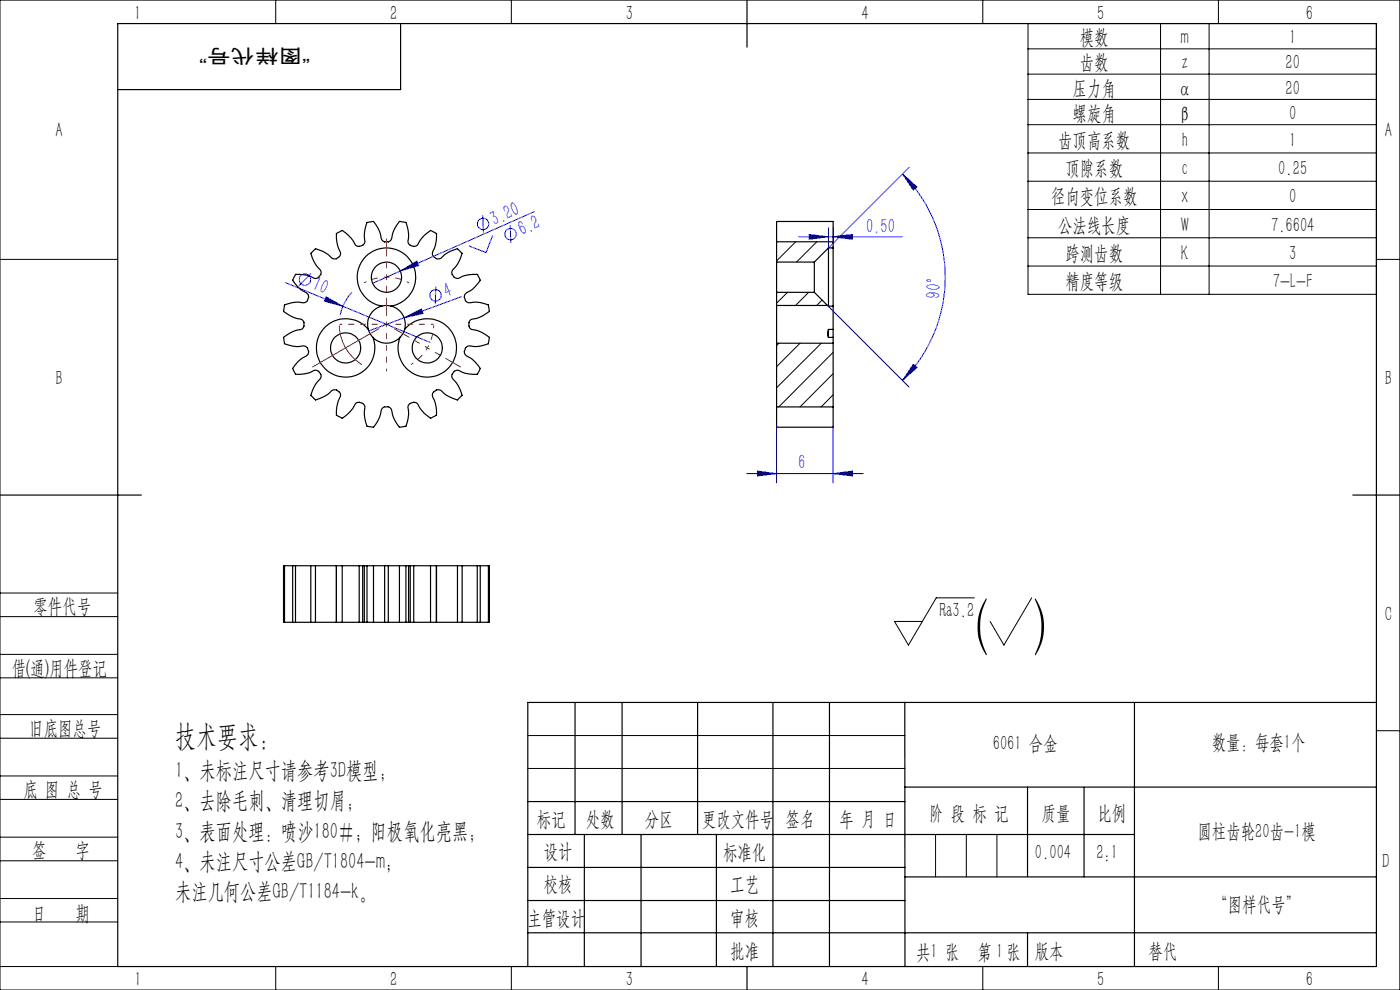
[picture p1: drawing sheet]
<svg xmlns="http://www.w3.org/2000/svg" width="297mm" height="210mm" viewBox="0 0 297 210" stroke-linecap="round" stroke-linejoin="round" font-family="sans-serif">
<g fill="none" stroke="#000" stroke-width=".25">
<path d="M25 5h267v200h-267zM85 5v14h-60M158.5 0v10M66.5 53.1l.5-.3 1.5 .5 1.2 .8 .7 .6a1.25 1.25 0 0 0 1.8-1.3l-.4-.8-.4-1.4v-1.7l.3-.2 1-.4 1.8 1.6 .8 1.3a1.19 1.19 0 0 0 1.4 .3 1.19 1.19 0 0 0 .7-1.2 7.2 7.2 0 0 1 .5-3.7l1.3-.2a7.6 7.6 0 0 1 1.8 3.9 1.24 1.24 0 0 0 1.3 .4 1.24 1.24 0 0 0 .8-1 6.8 6.8 0 0 1 1.6-3.3l1.4 .2a7.5 7.5 0 0 1 .5 4.2 1.22 1.22 0 0 0 1 .8 1.22 1.22 0 0 0 1.2-.6l1.2-1.7 1.3-1 1.3 .6a7.9 7.9 0 0 1-.9 4.2 1.24 1.24 0 0 0 .8 1.1 1.24 1.24 0 0 0 1.3-.3 6.6 6.6 0 0 1 3.2-1.7l1 1a8.1 8.1 0 0 1-2.1 3.7 1.22 1.22 0 0 0 .4 1.2 1.22 1.22 0 0 0 1.3 .2 7.2 7.2 0 0 1 3.6-.7l.7 1.2a7.5 7.5 0 0 1-3.2 2.9 1.23 1.23 0 0 0 .1 1.3 1.23 1.23 0 0 0 1.1 .6 6.5 6.5 0 0 1 3.7 .5l.2 1.3a7.5 7.5 0 0 1-3.9 1.8 1.3 1.3 0 0 0 .3 2.1l.9 .2 1.3 .5 1.4 1v.5l-.2 .8-.8 .3-1.7 .3-1.5-.1a1.21 1.21 0 0 0-1 .9 1.21 1.21 0 0 0 .6 1.3 7 7 0 0 1 2.7 2.6l-.7 1.2a7.2 7.2 0 0 1-4.1-.9 1.24 1.24 0 0 0-1.1 .8 1.24 1.24 0 0 0 .3 1.3 7.4 7.4 0 0 1 1.7 3.2l-1 1a8 8 0 0 1-3.7-2.1 1.23 1.23 0 0 0-1.2 .4 1.23 1.23 0 0 0-.2 1.3 6.3 6.3 0 0 1 .7 3.7l-1.3 .6a8.1 8.1 0 0 1-2.8-3.2l-.7-.2-.5 .2a.98 .98 0 0 0-.7 1.2 7.2 7.2 0 0 1-.5 3.7l-1.4 .2a7.6 7.6 0 0 1-1.7-3.9 1.05 1.05 0 0 0-1.2-.4l-.5 .1-.3 .3-.5 1.8-1.3 2.1-1.4-.3-.5-2.3 .1-1.5a1.17 1.17 0 0 0-1-1.1 1.17 1.17 0 0 0-1.2 .6l-1.3 1.7-1.2 1-1.3-.6a8.3 8.3 0 0 1 .8-4.2 1.24 1.24 0 0 0-.7-1.1 1.24 1.24 0 0 0-1.3 .3 7.4 7.4 0 0 1-3.3 1.7l-1-1a8.1 8.1 0 0 1 2.2-3.7 1.23 1.23 0 0 0-.5-1.2 1.23 1.23 0 0 0-1.3-.2 7.1 7.1 0 0 1-3.6 .7l-.6-1.2a7.5 7.5 0 0 1 3.1-2.9 1.23 1.23 0 0 0 0-1.3 1.23 1.23 0 0 0-1.2-.6 5.4 5.4 0 0 1-3.7-.6l-.1-1.3 2.1-1.2 1.5-.4a1.19 1.19 0 0 0 .7-1.2 1.19 1.19 0 0 0-1-1 7.2 7.2 0 0 1-3.4-1.7l.3-1.3a7.3 7.3 0 0 1 4.2-.5 1.24 1.24 0 0 0 .8-1.1 1.24 1.24 0 0 0-.6-1.1 6.4 6.4 0 0 1-2.7-2.6l.6-1.2a7.4 7.4 0 0 1 4.2 .9 1.15 1.15 0 0 0 1-.8l.2-.4v-.4l-1.2-1.5-1-2.2zM164.7 55.6v6.4M164.7 51.3v-4.3h12v4.3M164.7 55.6h8.1M172.8 55.6v6.4M175.8 52.6v12.3M175.8 52.6h.9M175.8 52.6l-3 3M176.7 52.6v12.3"/>
<path d="M176.7 52.6v-1.3h-12v4.3M78.1 69.9a6.2 6.2 0 0 0-10.3 1.1 6.2 6.2 0 0 0 5.2 9 6.2 6.2 0 0 0 6.1-8.4M78.1 69.9l.4 .8 .6 .9M79.1 71.6a3.9 3.9 0 0 0 5.7 0M81 64.9a4 4 0 0 0-2.9 5M81 64.9a6.2 6.2 0 0 1-4.2-9.5 6.2 6.2 0 0 1 10.4 0 6.2 6.2 0 0 1-4.2 9.5M81 64.9l.7-.1 1.3 .1M83 64.9a4 4 0 0 1 2.8 5M85.8 69.9a6.2 6.2 0 0 1 10.4 1.1 6.2 6.2 0 0 1-5.3 9 6.2 6.2 0 0 1-6.1-8.4M85.8 69.9l-.2 .7-.8 1M164.7 64.8v8M164.7 72.8v13.5h12v-13.5"/>
<path d="M164.7 62v2.8M164.7 62h8.1M164.7 64.8h10.8M164.7 72.8h12M172.8 62l2.7 2.8M175.5 64.8l.3 .1M175.8 69.9l-.2 .7 .2 1M175.8 69.9v1.7M175.8 64.9h.9M175.8 69.9h.9M175.8 71.6h.9M176.7 64.9v5"/>
<path d="M176.7 71.6v1.2M176.7 69.9v1.7M164.7 86.3v4.3h12v-4.3M0 105h30M287 105h10M60.4 132h1.6M60.4 120h1.6M60.4 120h-.3v12h.3M60.4 120v12M62.7 132h3.2M62.7 120h3.2M62.7 120h-.6v12h.6"/>
<path d="M62.7 120v12M65.9 132h1M65.9 120h1M65.9 120v12M66.9 132h4.4M66.9 120h4.4M66.9 120v12M72.6 132h3.6M72.6 120h3.6M72.6 120h-1.2v12h1.2M72.6 120v12M76.2 132h.7"/>
<path d="M76.2 120h.7M76.2 120v12M76.9 132h.4M76.9 120h.4M76.9 120v12M77.3 132h.6M77.3 120h.6M77.3 120v12M77.9 132h1.3M77.9 120h1.3M77.9 120v12M79.2 132h2.4"/>
<path d="M79.2 120h2.4M79.2 120v12M81.6 132h.8M81.6 120h.8M81.6 120v12M82.4 132h2.3M82.4 120h2.3M82.4 120v12M84.7 132h1.4M84.7 120h1.4M84.7 120v12M86.1 132h.6"/>
<path d="M86.1 120h.6M86.1 120v12M86.7 132h.3M86.7 120h.3M86.7 120v12M87 132h.8M87 120h.8M87 120v12M87.8 132h3.5M87.8 120h3.5M87.8 120v12M91.3 120h1.3v12h-1.3"/>
<path d="M91.3 120v12M92.6 120v12M92.6 132h4.4M92.6 120h4.4M97 132h1M97 120h1M97 120v12M98 120v12M98.1 132h3.1M98.1 120h3.1M101.2 120h.7v12h-.7M101.2 120v12"/>
<path d="M102 132h1.6M102 120h1.6M103.6 120h.2v12h-.2M103.6 120v12M122 149v28M132 149v28M148 149v28M164 149v56M176 149v56M191.9 149l.1 56M240.7 149v56M292 149h-180v56"/>
<path d="M112 177h128.7M112 170h80M124 177v28M136 177v28M152 177v28M191.9 167h100.1M218 167v18.9M230 167v19M112 197.9h180M112 184h80M112 191h80M192 186h100"/>
<path d="M218 197.9v7.1M158.5 205v5"/>
<circle cx="82" cy="58.8" r="3.2"/>
<circle cx="73.3" cy="73.8" r="3.2"/>
<circle cx="90.6" cy="73.8" r="3.2"/>
</g>
<g fill="none" stroke="#000" stroke-width=".21">
<path d="M0 0h297v210h-297zM58.5 0v5M108.5 0v5M208.5 0v5M218.1 5h73.9v57.4h-73.9zM218.1 10.4h73.9M218.1 15.7h73.9M246.2 5v57.4M256.5 5v57.4M258.5 0v5M218.1 21.1h73.9M218.1 26.4h73.9"/>
<path d="M218.1 32.4h73.9M218.1 38.4h73.9M0 55h25M168.8 51.3l-4.1 4M173.3 51.3l-4.3 4.3M176.7 52.3l-.2 .3M218.1 44.4h73.9M218.1 50.4h73.9M218.1 56.4h73.9M292 55h5M165.2 72.8l-.5 .5M167.1 62l-2.4 2.3"/>
<path d="M169.7 72.8l-5 5M171.6 62l-2.8 2.8M174.2 72.8l-9.5 9.5M174.4 63.6l-1.2 1.2M176.7 74.7l-11.5 11.6M176.7 79.3l-7 7M176.7 83.7l-2.5 2.6M0 138.8h25M0 125.8h25M0 130.8h25M206.7 126.8h-8.1l-5.9 10-2.9-5h5.9M218.9 126.8l-5.9 10-3-5"/>
<path d="M0 143.8h25M0 156.6h25M0 151.6h25M112 156h80M292 155h5M0 169.6h25M0 164.6h25M0 177.6h25M112 163h80M198.5 177v9M205 177v9M211.5 177v9"/>
<path d="M0 182.6h25M0 190.6h25M0 195.6h25M0 205h25M58.5 205v5M108.5 205v5M208.5 205v5M258.5 205v5"/>
</g>
<g fill="none" stroke="#00f" stroke-width=".21">
<path d="M191.5 36.9l3 2.7-.8 .7zM191.5 36.9a31 31 0 0 1 0 43.8M192.9 35.5l-17.1 17.1v-4.3M60.5 59.9l30.7 12.7M66 58l-2.6 2.7M84.9 57.5l3.5-2.1 .4 .9zM102.4 45.6l.2 3.7M104.5 49.9l-1.4 3.7-3.6-1.4M108.2 47.8l.2 3.7M113.4 44.9l-34.3 15.2M169.4 50.2h22M171.7 49.7l4.1 .5-4.1 .6z"/>
<path d="M176.7 50.2l4.1-.5v1.1zM176.7 48.3v3M69.2 63l3.5 2-3.9-1.1zM74.7 62l-.8 .9-.8 1.3-.6 1.5-.3 1.2M85.7 67.4l3.7-1.9 .3 1zM85.7 67.4l-7.5 2.8M92.5 60.8l-.1 3.7M97.9 62.9l-12.2 4.5M175.5 64.8l17.4 17.3M193.7 77.3l.8 .7-3 2.7zM160.7 99.9l4 .6-4 .5zM164.7 90.4v12"/>
<path d="M176.7 90.4v12M158.4 100.5h24.7M176.7 100.5l4.1-.6v1.1z"/>
<circle cx="64.7" cy="59.3" r="1.21"/>
<circle cx="102.5" cy="47.5" r="1.21"/>
<circle cx="108.3" cy="49.7" r="1.22"/>
<circle cx="92.4" cy="62.7" r="1.21"/>
</g>
<g fill="none" stroke="#f00" stroke-width=".21" stroke-dasharray="30.5 1.3 1.3 1.3" stroke-dashoffset="29.9" stroke-linecap="butt">
<path d="M82 58.8a10 10 0 0 0-4.8 1.2M82 58.8a10 10 0 0 1 4.8 1.2M82 58.8v-5M82 58.8v5M77 68.8h-5M82 68.8v-5M82 68.8h-5M82 68.8v5M82 68.8h5M82 63.8v-5M82 73.8v5M87 68.8h5"/>
<path d="M90.7 73.8a10 10 0 0 0 1.3-4.8M90.7 73.8a10 10 0 0 1-3.5 3.5M90.7 73.8l4.3 2.5M90.7 73.8l-4.4-2.5"/>
</g>
<path d="M72 69a9.5 9.5 0 0 0 1.3 4.8M73.3 73.8a10.7 10.7 0 0 0 3.5 3.6M73.3 73.8l-4.3 2.5M77.6 71.3l-4.3 2.5" fill="none" stroke="#f00" stroke-width=".21"/>
<path d="M82 53.8v-3.2M69 76.3l-2.8 1.6M77.7 71.3l2.7-1.6M82 63.8v3.2M86.3 71.3l-2.7-1.6M95 76.3l2.8 1.6" fill="none" stroke="#f00" stroke-width=".21" stroke-dasharray="30.5 1.3 1.3 1.3" stroke-linecap="butt"/>
<g fill="#00f">
<path d="M69.2 63l3.5 2-3.9-1.1z"/>
<path d="M85.7 67.4l3.7-1.9 .3 1z"/>
<path d="M84.9 57.5l3.5-2.1 .4 .9z"/>
<path d="M176.7 50.2l4.1-.5v1.1zM171.7 49.7l4.1 .5-4.1 .6z"/>
<path d="M193.7 77.3l.8 .7-3 2.7zM191.5 36.9l3 2.7-.8 .7z"/>
<path d="M160.7 99.9l4 .6-4 .5zM176.7 100.5l4.1-.6v1.1z"/>
</g>
<g font-size="12.7">
<text x="207.1" y="136.8">(</text>
<text x="219.2" y="136.8">)</text>
</g>
<text font-size="6.3" x="37.1" y="158.3">技术要求：</text>
<g font-size="4.9">
<text x="37.1" y="165">1、未标注尺寸请参考3D模型;</text>
<text x="37.1" y="171.5">2、去除毛刺、清理切屑；</text>
<text x="37.1" y="177.9">3、表面处理：喷沙180#；阳极氧化亮黑；</text>
<text x="37.1" y="184.3">4、未注尺寸公差GB/T1804-m；</text>
<text x="37.1" y="190.8">未注几何公差GB/T1184-k。</text>
</g>
<g font-size="4.4">
<text x="28.5" y="4.1">1</text>
<text x="82.7" y="4.1">2</text>
<text x="132.7" y="4.1">3</text>
<text x="182.7" y="4.1">4</text>
<text x="232.7" y="4.1">5</text>
<text x="277" y="4.1">6</text>
<text x="229.1" y="9.4">模数</text>
<text x="250.5" y="9.4">m</text>
<text x="273.5" y="9.4">1</text>
<text x="229.1" y="14.7">齿数</text>
<text x="250.7" y="14.7">z</text>
<text x="272.7" y="14.7">20</text>
<text x="227.6" y="20.1">压力角</text>
<text x="249.8" y="20.1">α</text>
<text x="272.7" y="20.1">20</text>
<text x="11.8" y="29.1">A</text>
<text x="227.6" y="25.4">螺旋角</text>
<text x="249.8" y="25.4">β</text>
<text x="273.5" y="25.4">0</text>
<text x="293.8" y="29.1">A</text>
<text x="224.5" y="31.1">齿顶高系数</text>
<text x="250.8" y="31.1">h</text>
<text x="273.5" y="31.1">1</text>
<text x="226" y="37.1">顶隙系数</text>
<text x="250.8" y="37.1">c</text>
<text x="271.2" y="37.1">0.25</text>
<text x="223" y="43.1">径向变位系数</text>
<text x="250.6" y="43.1">x</text>
<text x="273.5" y="43.1">0</text>
<text x="224.5" y="49.1">公法线长度</text>
<text x="250.5" y="49.1">W</text>
<text x="269.7" y="49.1">7.6604</text>
<text x="226" y="55.1">跨测齿数</text>
<text x="250.6" y="55.1">K</text>
<text x="273.5" y="55.1">3</text>
<text x="226" y="61.1">精度等级</text>
<text x="270" y="61.1">7-L-F</text>
<text x="11.8" y="81.6">B</text>
<text x="293.8" y="81.6">B</text>
<text x="7.1" y="130.1">零件代号</text>
<text x="199.3" y="130.9">Ra3.2</text>
<text x="293.8" y="131.6">C</text>
<text x="2.5" y="143.2">借(通)用件登记</text>
<text x="6.2" y="155.8">旧底图总号</text>
<text x="210.6" y="159.1">6061 合金</text>
<text x="257.1" y="158.8">数量：每套1个</text>
<text x="5" y="168.9">底 图 总 号</text>
<text x="197.1" y="173.8">阶 段 标 记</text>
<text x="221" y="173.8">质量</text>
<text x="232.8" y="173.8">比例</text>
<text x="113.9" y="175.2">标记</text>
<text x="124.3" y="175.2">处数</text>
<text x="136.8" y="175.2">分区</text>
<text x="148.9" y="175.2">更改文件号</text>
<text x="166.7" y="175.2">签名</text>
<text x="178.1" y="175.2">年 月 日</text>
<text x="254" y="177.8">圆柱齿轮20齿-1模</text>
<text x="6.8" y="181.9">签</text>
<text x="16" y="181.9">字</text>
<text x="115.3" y="182.1">设计</text>
<text x="153.4" y="182.2">标准化</text>
<text x="219.6" y="182.1">0.004</text>
<text x="232.6" y="182.1">2:1</text>
<text x="293.3" y="184.1">D</text>
<text x="115.3" y="189">校核</text>
<text x="154.9" y="189">工艺</text>
<text x="6.8" y="195.2">日</text>
<text x="16" y="195.2">期</text>
<text x="111.9" y="196.2">主管设计</text>
<text x="154.9" y="196.2">审核</text>
<text x="257.4" y="193.2">“图样代号”</text>
<text x="154.9" y="203.1">批准</text>
<text x="194.4" y="203.4">共 张</text>
<text x="197.4" y="203.1">1</text>
<text x="207.4" y="203.4">第 张</text>
<text x="211.3" y="203.1">1</text>
<text x="219.5" y="203.1">版本</text>
<text x="243.6" y="203.1">替代</text>
<text x="28.5" y="209.1">1</text>
<text x="82.8" y="209.1">2</text>
<text x="132.7" y="209.1">3</text>
<text x="182.7" y="209.1">4</text>
<text x="232.7" y="209.1">5</text>
<text x="277" y="209.1">6</text>
</g>
<g font-size="4.4" fill="#00f">
<text x="104.9" y="47.9" transform="rotate(-24 104.9 47.9)">3.20</text>
<text x="110.7" y="50" transform="rotate(-24 110.7 50)">6.2</text>
<text x="183.7" y="49.3">0.50</text>
<text x="66.1" y="61.3" transform="rotate(22 66.1 61.3)">10</text>
<text x="94.7" y="63.2" transform="rotate(-20 94.7 63.2)">4</text>
<text x="199.5" y="63.3" transform="rotate(-87 199.5 63.3)">90°</text>
<text x="169.3" y="99.6">6</text>
</g>
<text font-size="4.1" x="65.8" y="10.4" transform="rotate(-180 65.8 10.4)">“图样代号”</text>
</svg>
